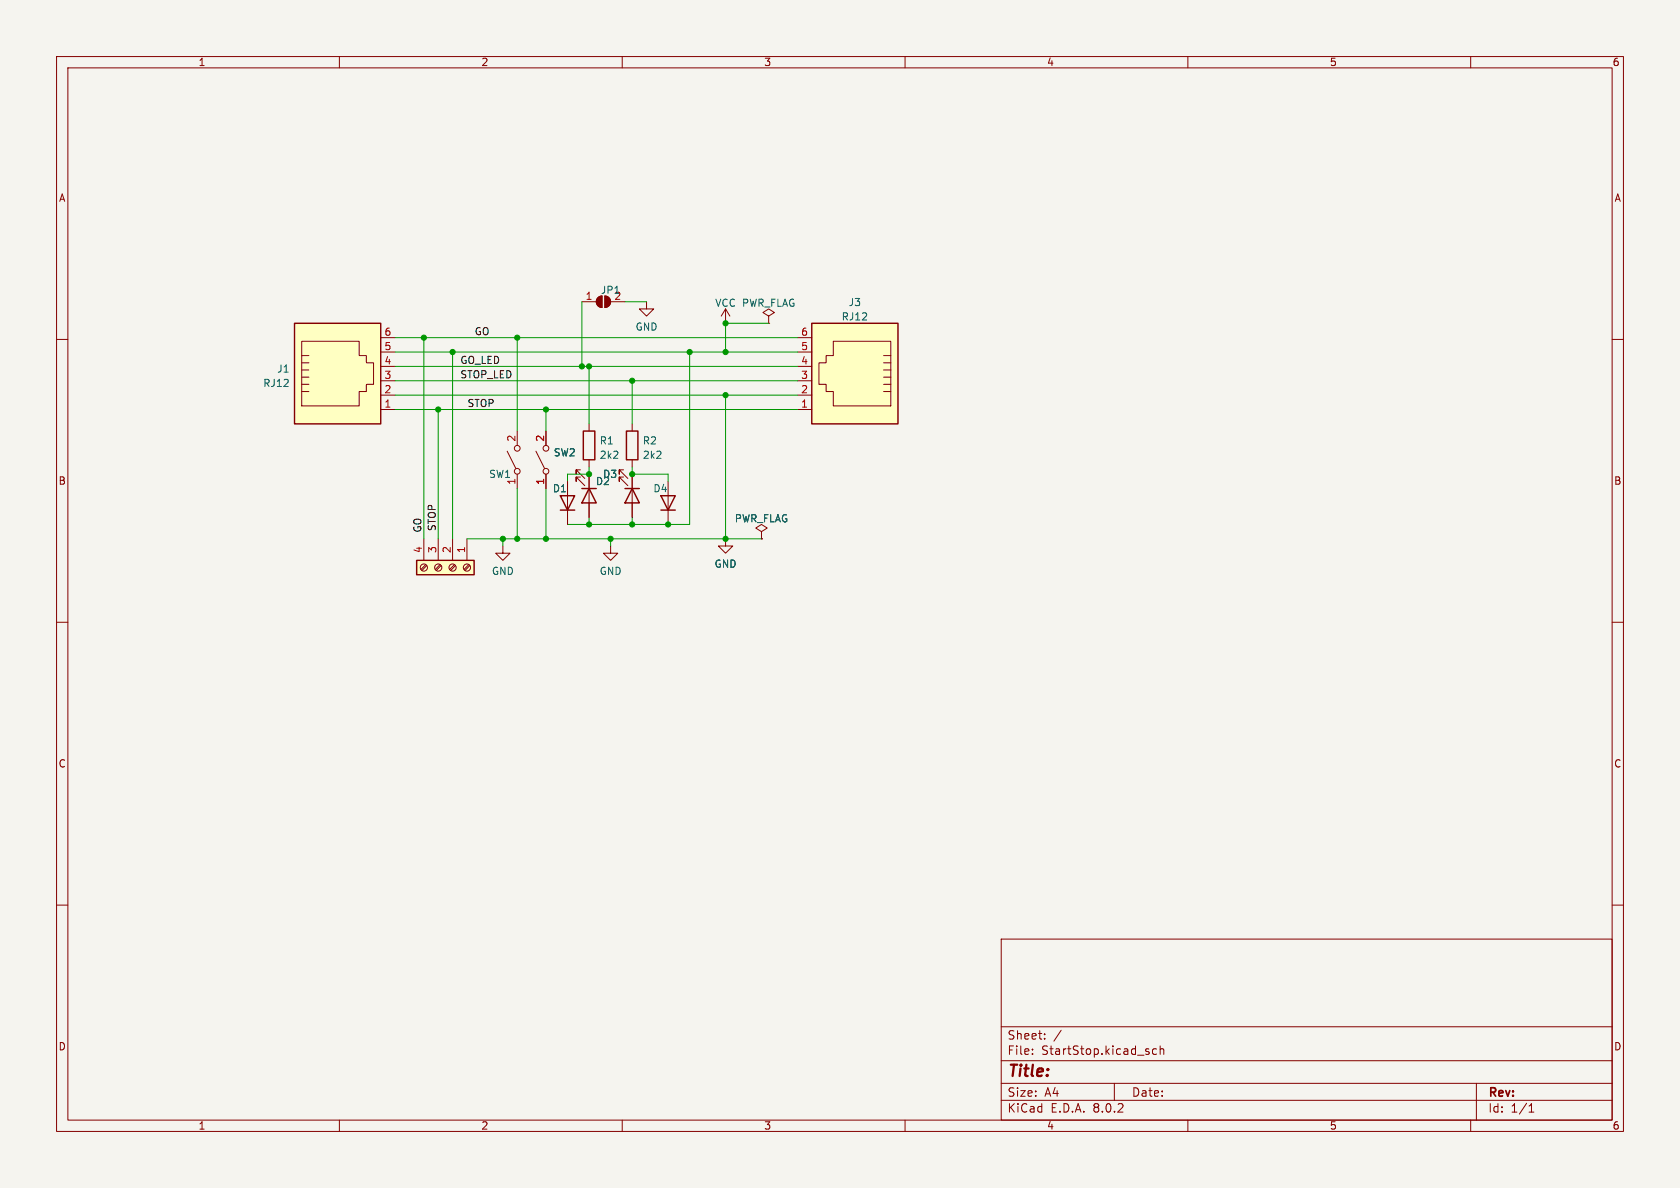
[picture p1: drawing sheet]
<svg xmlns="http://www.w3.org/2000/svg" width="297mm" height="210mm" viewBox="0 0 297 210" stroke-linecap="round" stroke-linejoin="round" font-family="sans-serif">
<path d="M0 0h297v210h-297z" fill="#f5f4ef" stroke="#f5f4ef" stroke-width=".18"/>
<g fill="none" stroke="#840000" stroke-width=".18">
<path d="M10 10h277v190h-277zM12 12h273v186h-273zM60 10v2M110 10v2M160 10v2M210 10v2M260 10v2M10 60h2M135.9 55.9l1-.7-1-.6-1 .6 1 .7v1.3M135.9 57.2h.1M285 60h2M88.9 96.5v1.3h1.3l-1.3 1.3-1.3-1.3h1.3"/>
<path d="M128.3 95.3v1.2h1.2l-1.2 1.3-1.3-1.3h1.3M10 110h2M285 110h2M10 160h2M285 160h2M177 166h108v32h-108zM60 198v2M110 198v2M160 198v2M177 194.5h108M177 191.5h108M177 187.5h108"/>
<path d="M177 181.5h108M182.5 186.3v.1M182.5 185.5v.1M184.7 183.6v.1M184.7 182.8v.1M187.6 182.1l-1.3 2M197 191.5v3M204.5 185.5l-.5-.1-.3 .3v.4l.2 .2h.6M205.1 185.5l.2-.1 .4 .1v.9M205.1 184.9v1.5M210 198v2M260 198v2"/>
<path d="M261 191.5v6.5M270.3 196.6h.9M270.3 195.5l.4-.4v1.5"/>
</g>
<path d="M73.7 99.1h10.1v2.5h-10.1z" fill="#ffffc2"/>
<path d="M73.7 99.1h10.1v2.5h-10.1z" fill="none" stroke="#840000" stroke-width=".25"/>
<g fill="none" stroke="#840000" stroke-width=".18">
<path d="M74.9 95.3v3.8M75.3 99.8l-.9 .9M75.4 100l-.8 .8M77.5 95.3v3.8M77.8 99.8l-.8 .9M78 100l-.9 .8M80 95.3v3.8M80.3 99.8l-.8 .9M80.5 100l-.8 .8M82.5 95.3v3.8M82.9 99.8l-.9 .9M83.1 100l-.9 .8"/>
<path d="M107.9 96.5v1.3h1.3l-1.3 1.3-1.2-1.3h1.2"/>
<circle cx="74.9" cy="100.3" r=".63"/>
<circle cx="77.5" cy="100.3" r=".63"/>
<circle cx="80" cy="100.3" r=".63"/>
<circle cx="82.5" cy="100.3" r=".63"/>
</g>
<path d="M143.5 57.2h15.2v17.7h-15.2z" fill="#ffffc2"/>
<g fill="none" stroke="#840000" stroke-width=".18">
<path d="M102.9 53.3h2.5M105.7 52.6l.7-.3v2.1a1.02 1.02 0 0 1-.9-.7 1.02 1.02 0 0 1 .2-1.1zM106.9 52.3a1.02 1.02 0 0 1 1 1 1.02 1.02 0 0 1-1 1.1zM107.9 53.3h2.6M141 59.7h2.5M141 72.4h2.5M141 69.9h2.5M141 67.3h2.5M141 64.8h2.5M141 62.2h2.5M147.3 60.3h10.2v11.5h-10.2v-2.6h-1.3v-1.3h-1.2v-3.8h1.2v-1.2h1.3zM156.2 69.2h1.3"/>
<path d="M156.2 67.9h1.3M156.2 66.7h1.3M156.2 65.4h1.3M156.2 64.1h1.3M156.2 62.9h1.3"/>
</g>
<path d="M143.5 57.2h15.2v17.7h-15.2z" fill="none" stroke="#840000" stroke-width=".25"/>
<g fill="#840000" stroke="#840000" stroke-width=".18">
<path d="M105.7 52.6l.7-.3v2.1a1.02 1.02 0 0 1-.9-.7 1.02 1.02 0 0 1 .2-1.1z"/>
<path d="M106.9 52.3a1.02 1.02 0 0 1 1 1 1.02 1.02 0 0 1-1 1.1z"/>
</g>
<path d="M52.1 57.2h15.2v17.7h-15.2z" fill="#ffffc2"/>
<g fill="none" stroke="#840000" stroke-width=".18">
<path d="M67.3 59.7h2.5M114.3 53.3v1.3h1.3l-1.3 1.3-1.3-1.3h1.3M128.3 54.6l-.8 1.3M128.3 54.6v2.6M128.3 54.6l.7 1.3M53.3 69.2h1.3M53.3 67.9h1.3M53.3 66.7h1.3M53.3 65.4h1.3M53.3 64.1h1.3M53.3 62.9h1.3M53.3 60.3h10.2v2.6h1.3v1.2h1.2v3.8h-1.2v1.3h-1.3v2.6h-10.2z"/>
<path d="M67.3 72.4h2.5M67.3 69.9h2.5M67.3 67.3h2.5M67.3 64.8h2.5M67.3 62.2h2.5M89.7 79.8l1.5 3M91.4 76.2v2.5M94.7 79.8l1.6 3M96.5 76.2v2.5M104.1 74.9v1.3M111.8 74.9v1.3M91.4 83.8v2.6"/>
<path d="M96.5 83.8v2.6M100.3 85.1v7.6M102.6 83.1h-.7v.7v-.7l1.5 1.5M102.6 84.3h-.7v.8v-.8l1.5 1.6M104.1 81.3v1.3M104.1 83.8v7.6M110.2 83.1h-.7v.7v-.7l1.5 1.5M110.2 84.3h-.7v.8v-.8l1.5 1.6M111.8 81.3v1.3M111.8 83.8v7.6M118.1 85.1v7.6M134.6 94l1-.7-1-.6-1 .6 1 .7v1.3"/>
<path d="M134.6 95.3h.1"/>
<circle cx="91.4" cy="79.2" r=".51"/>
<circle cx="96.5" cy="79.2" r=".51"/>
<circle cx="91.4" cy="83.3" r=".51"/>
<circle cx="96.5" cy="83.3" r=".51"/>
</g>
<path d="M52.1 57.2h15.2v17.7h-15.2zM103.1 76.2h2.1v5.1h-2.1zM110.7 76.2h2.1v5.1h-2.1zM99.1 87.6h2.5l-1.3 2.6zM99.1 90.2h2.5M102.9 86.4h2.5M104.1 86.4l1.3 2.5h-2.5zM110.5 86.4h2.5M111.8 86.4l1.2 2.5h-2.5zM116.8 87.6h2.6l-1.3 2.6zM116.8 90.2h2.6" fill="none" stroke="#840000" stroke-width=".25"/>
<g fill="none" stroke="#009600" stroke-width=".18">
<path d="M69.8 59.7h71.2M74.9 59.7v35.6M91.4 59.7v16.5M102.9 53.3v11.5M110.5 53.3h3.8M135.9 57.2h-7.6v5M69.8 64.8h71.2M69.8 67.3h71.2M69.8 72.4h71.2M69.8 62.2h71.2M69.8 69.9h71.2M77.5 72.4v22.9"/>
<path d="M80 62.2v33.1M96.5 72.4v3.8M104.1 64.8v10.1M111.8 67.3v7.6M121.9 62.2v30.5h-21.6M128.3 69.9v25.4M82.5 95.3h52.1M88.9 95.3v1.2M91.4 86.4v8.9M96.5 86.4v8.9M104.1 82.6v1.2h-3.8v1.3M104.1 91.4v1.3"/>
<path d="M107.9 95.3v1.2M111.8 82.6v1.2h6.3v1.3M111.8 91.4v1.3"/>
</g>
<g fill="#009600" stroke="#009600" stroke-width=".18">
<circle cx="91.4" cy="59.7" r=".46"/>
<circle cx="91.4" cy="95.3" r=".46"/>
<circle cx="96.5" cy="95.3" r=".46"/>
<circle cx="111.8" cy="67.3" r=".46"/>
<circle cx="104.1" cy="64.8" r=".46"/>
<circle cx="77.5" cy="72.4" r=".46"/>
<circle cx="96.5" cy="72.4" r=".46"/>
<circle cx="102.9" cy="64.8" r=".46"/>
<circle cx="74.9" cy="59.7" r=".46"/>
<circle cx="80" cy="62.2" r=".46"/>
<circle cx="88.9" cy="95.3" r=".46"/>
<circle cx="128.3" cy="57.2" r=".46"/>
<circle cx="128.3" cy="62.2" r=".46"/>
<circle cx="128.3" cy="69.9" r=".46"/>
<circle cx="128.3" cy="95.3" r=".46"/>
<circle cx="121.9" cy="62.2" r=".46"/>
<circle cx="107.9" cy="95.3" r=".46"/>
<circle cx="118.1" cy="92.7" r=".46"/>
<circle cx="111.8" cy="83.8" r=".46"/>
<circle cx="104.1" cy="83.8" r=".46"/>
<circle cx="111.8" cy="92.7" r=".46"/>
<circle cx="104.1" cy="92.7" r=".46"/>
</g>
<text font-size="2.8" fill="#840000" x="178" y="190.9">Title:</text>
<g font-size="2.1" fill="#840000">
<text x="178" y="184">Sheet:</text>
<text x="178" y="186.7">File:</text>
<text x="184.1" y="186.7">StartStop.kicad_sch</text>
<text x="178" y="196.9">KiCad</text>
<text x="178" y="194.1">Size:</text>
<text x="184.7" y="194.1">A4</text>
<text x="185.7" y="196.9">E.D.A.</text>
<text x="193.3" y="196.9">8.0.2</text>
<text x="200" y="194.1">Date:</text>
<text x="263" y="194.3">Rev:</text>
<text x="263" y="196.9">Id:</text>
<text x="267.1" y="196.9">1/1</text>
</g>
<g font-size="1.8" fill="#840000">
<text x="35" y="11.9">1</text>
<text x="85" y="11.9">2</text>
<text x="135" y="11.9">3</text>
<text x="185" y="11.9">4</text>
<text x="235" y="11.9">5</text>
<text x="285" y="11.9">6</text>
<text x="10.3" y="35.9">A</text>
<text x="285.3" y="35.9">A</text>
<text x="10.3" y="85.9">B</text>
<text x="285.3" y="85.9">B</text>
<text x="10.3" y="135.9">C</text>
<text x="285.3" y="135.9">C</text>
<text x="10.3" y="185.9">D</text>
<text x="285.3" y="185.9">D</text>
<text x="35" y="199.9">1</text>
<text x="85" y="199.9">2</text>
<text x="135" y="199.9">3</text>
<text x="185" y="199.9">4</text>
<text x="235" y="199.9">5</text>
<text x="285" y="199.9">6</text>
</g>
<g font-size="1.8" fill="#a90000">
<text x="103.4" y="53.1">1</text>
<text x="67.9" y="59.4">6</text>
<text x="141.5" y="59.4">6</text>
<text x="67.9" y="64.5">4</text>
<text x="67.9" y="62">5</text>
<text x="141.5" y="64.5">4</text>
<text x="141.5" y="62">5</text>
<text x="67.9" y="69.6">2</text>
<text x="67.9" y="67.1">3</text>
<text x="141.5" y="69.6">2</text>
<text x="141.5" y="67.1">3</text>
<text x="67.9" y="72.1">1</text>
<text x="141.5" y="72.1">1</text>
<text x="91.2" y="78.2" transform="rotate(-90 91.2 78.2)">2</text>
<text x="96.3" y="78.2" transform="rotate(-90 96.3 78.2)">2</text>
<text x="91.2" y="85.8" transform="rotate(-90 91.2 85.8)">1</text>
<text x="96.3" y="85.8" transform="rotate(-90 96.3 85.8)">1</text>
<text x="74.7" y="97.9" transform="rotate(-90 74.7 97.9)">4</text>
<text x="77.2" y="97.9" transform="rotate(-90 77.2 97.9)">3</text>
<text x="79.8" y="97.9" transform="rotate(-90 79.8 97.9)">2</text>
<text x="82.3" y="97.9" transform="rotate(-90 82.3 97.9)">1</text>
</g>
<g font-size="1.8" fill="#006464">
<text x="106.1" y="52.2">JP1</text>
<text x="108.5" y="53.1">2</text>
<text x="112.3" y="58.6">GND</text>
<text x="126.4" y="54.4">VCC PWR_FLAG</text>
<text x="148.7" y="56.9">RJ12</text>
<text x="149.9" y="54.3">J3</text>
<text x="46.4" y="68.6">RJ12</text>
<text x="48.9" y="66.1">J1</text>
<text x="97.8" y="80.9">SW2</text>
<text x="105.9" y="78.8">R1</text>
<text x="105.9" y="81.3">2k2</text>
<text x="113.5" y="78.8">R2</text>
<text x="113.5" y="81.3">2k2</text>
<text x="86.4" y="84.7">SW1</text>
<text x="97.6" y="87.2">D1</text>
<text x="105.3" y="86">D2</text>
<text x="106.5" y="84.7">D3</text>
<text x="115.4" y="87.2">D4</text>
<text x="129.8" y="92.5">PWR_FLAG</text>
<text x="86.9" y="101.8">GND</text>
<text x="105.9" y="101.8">GND</text>
<text x="126.2" y="100.6">GND</text>
</g>
<g font-size="1.8" fill="#0f0f0f">
<text x="83.8" y="59.3">GO</text>
<text x="81.3" y="64.4">GO_LED</text>
<text x="81.3" y="67">STOP_LED</text>
<text x="82.5" y="72">STOP</text>
<text x="74.6" y="94.2" transform="rotate(-90 74.6 94.2)">GO</text>
<text x="77.1" y="94" transform="rotate(-90 77.1 94)">STOP</text>
</g>
</svg>
